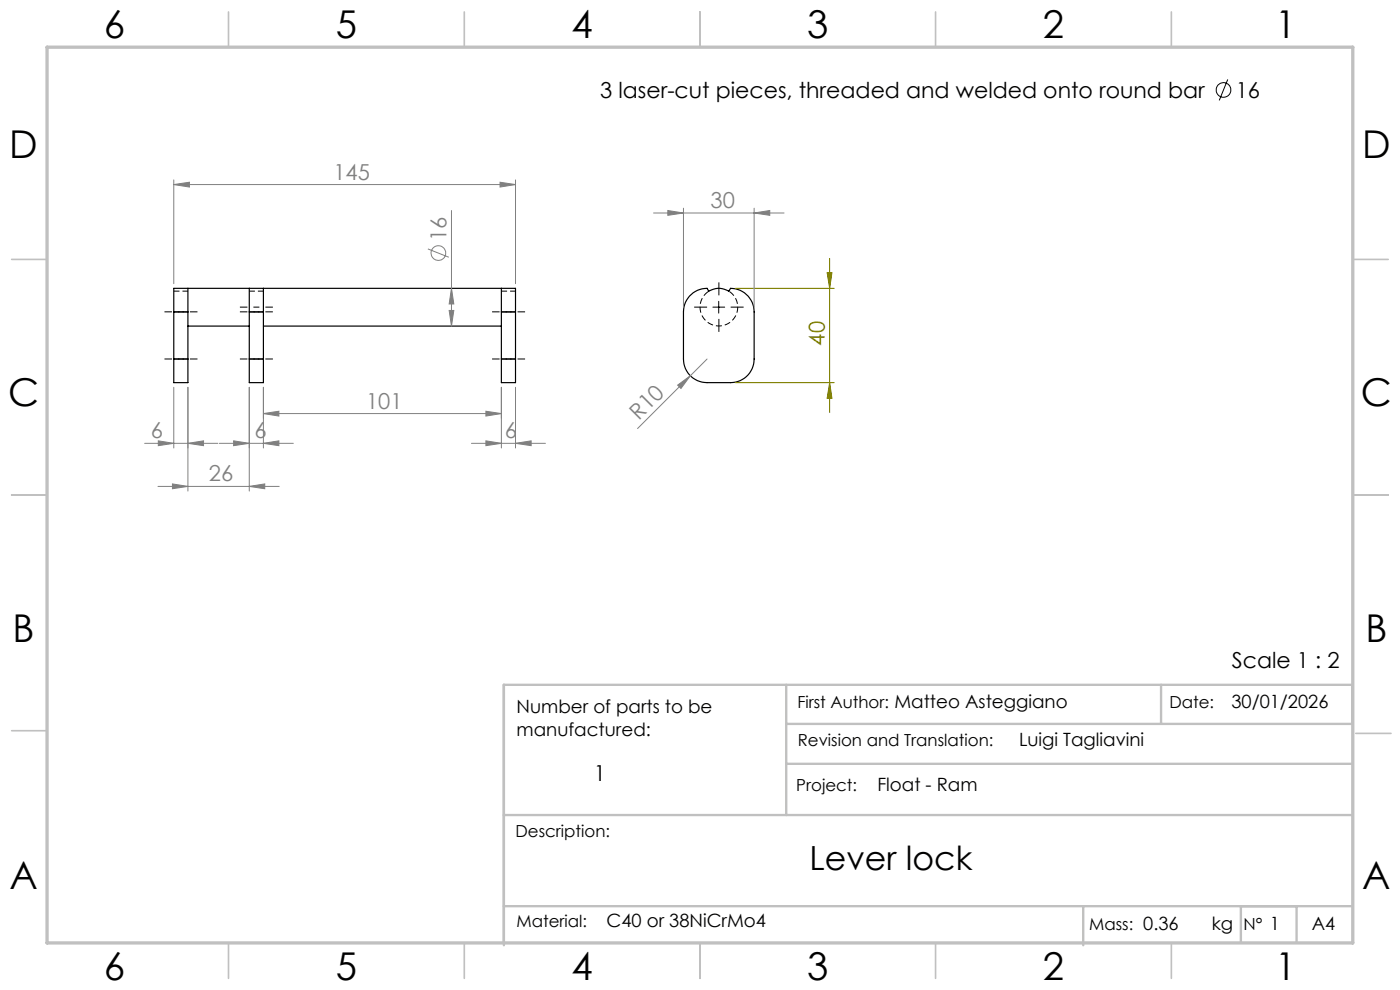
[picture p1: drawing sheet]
<svg xmlns="http://www.w3.org/2000/svg" width="297mm" height="210mm" viewBox="0 0 297 210" stroke-linecap="round" stroke-linejoin="round" font-family="sans-serif">
<path d="M39.9 61.8h-3M39.9 66.1h-3M39.9 76.1h-3M55.9 61.8h-3M55.9 66.1h-3M55.9 76.1h-3M109.4 61.8h-3M109.4 76.1h-3M109.4 66.1h-3" fill="none" stroke="#000" stroke-width=".21" stroke-dasharray="1.3 .6" stroke-dashoffset=".1" stroke-linecap="butt"/>
<g fill="none" stroke="#000" stroke-width=".25">
<path d="M36.9 76.2v5h3v-5M36.9 66.2v-5h72.5v5M36.9 76.2h3M36.9 66.2h3M36.9 66.2v10M39.9 61.2v5M39.9 69.2h13M39.9 66.2v10M52.9 76.2v5h3v-5M52.9 61.2v5M52.9 76.2h3M52.9 66.2h3"/>
<path d="M52.9 66.2v10M55.9 61.2v5M55.9 69.2h50.5M55.9 66.2v10M106.4 76.2v5h3v-5M106.4 61.2v5M106.4 76.2h3M106.4 66.2h3M106.4 66.2v10M109.4 66.2v10M146.3 62.8a4.9 4.9 0 0 1 3.7-1.6l.4 .6a4 4 0 0 1 4.2 0l.4-.6a5 5 0 0 1 5 5v10a5 5 0 0 1-5 5h-5a5 5 0 0 1-5-5v-10.6l.4-1.5z"/>
</g>
<path d="M154.6 61.8a4 4 0 0 1 .9 6 4 4 0 0 1-6 0 4 4 0 0 1 .9-6" fill="none" stroke="#000" stroke-width=".21" stroke-dasharray="1.3 .6" stroke-dashoffset="-.2" stroke-linecap="butt"/>
<g fill="none" stroke="#808080" stroke-width=".21">
<path d="M36.9 39.1l3.3-.4v1zM36.9 38.2v22M36.9 39.1h72.5M106.1 38.7l3.3 .4-3.3 .6zM109.4 38.2v22M90.8 52.8l4.4 1.8M95.8 44.7v24.5M138.6 45.2h27.7M141.7 44.7l3.3 .5-3.3 .5zM145 44.2v20.9M160 45.2l3.3-.5v1zM160 44.2v20.9"/>
<path d="M95.3 65.9h1l-.5 3.3zM95.8 61.2l.5 3.3h-1zM150 76.2l-14.7 14.7M30.7 94h15.5M33.6 93.5l3.3 .5-3.3 .5zM36.9 82.2v12.8M39.9 94l3.3-.5v1zM39.9 82.2v22M46.5 94h15.7M49.6 93.5l3.3 .5-3.3 .5zM52.9 82.2v22M55.9 94l3.3-.5v1z"/>
<path d="M55.9 87.7l3.3-.5v1.1zM55.9 82.2v12.8M55.9 87.7h50.5M100 94h15.7M103.1 93.5l3.3 .5-3.3 .5zM103.1 87.2l3.3 .5-3.3 .6zM106.4 82.2v12.8M109.4 94l3.3-.5v1zM109.4 82.2v12.8M143.8 81.7l2.6-2-1.9 2.7zM33.5 103.2h25.7M36.6 102.6l3.3 .6-3.3 .5z"/>
<path d="M52.9 103.2l3.3-.6v1.1z"/>
<circle cx="93" cy="53.7" r="1.56"/>
</g>
<g fill="none" stroke="#000" stroke-width=".21">
<path d="M260.5 16.9l-1.8 4.4M151.2 65.1h2.5M152.5 63.9v2.5"/>
<circle cx="259.6" cy="19.1" r="1.56"/>
</g>
<path d="M175.5 57.8h1l-.5 3.4zM176 54.8v32.7M156 61.2h21M156 81.2h21M176 81.2l.5 3.3h-1z" fill="none" stroke="#808000" stroke-width=".21"/>
<path d="M150 65.1h-2.7M152.5 62.6v-2.7M152.5 67.6v2.8M155 65.1h2.8" fill="none" stroke="#000" stroke-width=".21" stroke-dasharray="15.2 1.3 1.3 1.3" stroke-linecap="butt"/>
<path d="M41.9 76.1h-7M41.9 66.1h-7M57.9 65.1h-7M57.9 76.1h-7M57.9 66.1h-7M111.4 76.1h-7M111.4 66.1h-7" fill="none" stroke="#000" stroke-width=".21" stroke-dasharray="15.2 1.3 1.3 1.3" stroke-dashoffset="13.6" stroke-linecap="butt"/>
<g fill="none" stroke="#c0c0c0" stroke-width=".35">
<path d="M48.5 2.5v7.5M98.5 2.5v7.5M148.5 2.5v7.5M198.5 2.5v7.5M248.5 2.5v7.5M2.5 55h7.5M287 55h7.5M2.5 105h7.5M287 105h7.5M2.5 155h7.5M287.6 155.6h7.5M48.5 200v7.5"/>
<path d="M98.5 200v7.5M148.5 200v7.5M198.5 200v7.5M248.5 200v7.5"/>
</g>
<path d="M166.8 153.6h120.1v-8.3h-180v55.2M166.8 145.3v27.6M246.3 145.3v8.3M106.9 172.9h180M166.8 162h120.1M106.9 192.2h180M229.8 192.2v8.3M263.2 192.2v7.7M275.1 192.2v7.7" fill="none" stroke="#c0c0c0" stroke-width=".5"/>
<path d="M10 10h277v190h-277z" fill="none" stroke="#c0c0c0" stroke-width=".7"/>
<path d="M175.5 57.8h1l-.5 3.4zM176 81.2l.5 3.3h-1z" fill="#808000"/>
<g fill="#808080">
<path d="M143.8 81.7l2.6-2-1.9 2.7z"/>
<path d="M39.9 94l3.3-.5v1zM33.6 93.5l3.3 .5-3.3 .5zM55.9 94l3.3-.5v1zM49.6 93.5l3.3 .5-3.3 .5zM109.4 94l3.3-.5v1zM103.1 93.5l3.3 .5-3.3 .5z"/>
<path d="M36.9 39.1l3.3-.4v1zM106.1 38.7l3.3 .4-3.3 .6zM36.6 102.6l3.3 .6-3.3 .5zM52.9 103.2l3.3-.6v1.1zM55.9 87.7l3.3-.5v1.1zM103.1 87.2l3.3 .5-3.3 .6z"/>
<path d="M141.7 44.7l3.3 .5-3.3 .5zM160 45.2l3.3-.5v1z"/>
<path d="M95.8 61.2l.5 3.3h-1zM95.3 65.9h1l-.5 3.3z"/>
</g>
<g font-size="8.1">
<text x="22" y="8">6</text>
<text x="71.2" y="8">5</text>
<text x="121.2" y="8">4</text>
<text x="171.2" y="8">3</text>
<text x="221.2" y="8">2</text>
<text x="270.5" y="8">1</text>
<text x="2" y="33.6">D</text>
<text x="289" y="33.6">D</text>
<text x="1.7" y="86.1">C</text>
<text x="288.7" y="86.1">C</text>
<text x="2.7" y="136.1">B</text>
<text x="289.7" y="136.1">B</text>
<text x="2" y="188.6">A</text>
<text x="289" y="188.6">A</text>
<text x="22" y="208">6</text>
<text x="71.2" y="208">5</text>
<text x="121.2" y="208">4</text>
<text x="171.2" y="208">3</text>
<text x="221.2" y="208">2</text>
<text x="270.5" y="208">1</text>
</g>
<text font-size="7.1" x="171.7" y="184.5">Lever lock</text>
<g font-size="4.7">
<text x="127.3" y="20.8">3 laser-cut pieces, threaded and welded onto round bar</text>
<text x="262.1" y="20.8">16</text>
<text x="261.3" y="141.6">Scale 1 : 2</text>
<text x="126" y="165.7">1</text>
</g>
<g font-size="4.7" fill="#808080">
<text x="70.7" y="38.1">145</text>
<text x="150.8" y="44.1">30</text>
<text x="94.7" y="51.1" transform="rotate(-90 94.7 51.1)">16</text>
<text x="77.7" y="86.7">101</text>
<text x="135.5" y="89.3" transform="rotate(-45 135.5 89.3)">R10</text>
<text x="32" y="93">6</text>
<text x="54" y="93">6</text>
<text x="107.1" y="93">6</text>
<text x="44.3" y="102.1">26</text>
</g>
<text font-size="4.7" fill="#808000" x="175" y="73.3" transform="rotate(-90 175 73.3)">40</text>
<g font-size="3.9">
<text x="109.6" y="151.2">Number of parts to be</text>
<text x="261.2" y="150.2">30/01/2026</text>
<text x="109.6" y="156.1">manufactured:</text>
<text x="216.2" y="158.3">Luigi Tagliavini</text>
<text x="186.1" y="167.8">Float - Ram</text>
<text x="128.7" y="196.7">C40 or 38NiCrMo4</text>
<text x="257.1" y="197.3">kg</text>
<text x="278.3" y="197.4">A4</text>
</g>
<g font-size="3.5">
<text x="169.2" y="150.1">First Author: Matteo Asteggiano</text>
<text x="248.1" y="150.1">Date:</text>
<text x="169.3" y="158.3">Revision and Translation:</text>
<text x="168.9" y="167.8">Project:</text>
<text x="109.4" y="177.5">Description:</text>
<text x="109.6" y="196.7">Material:</text>
<text x="231.1" y="197.3">Mass: 0.36</text>
<text x="263.8" y="197.3">N° 1</text>
</g>
</svg>
